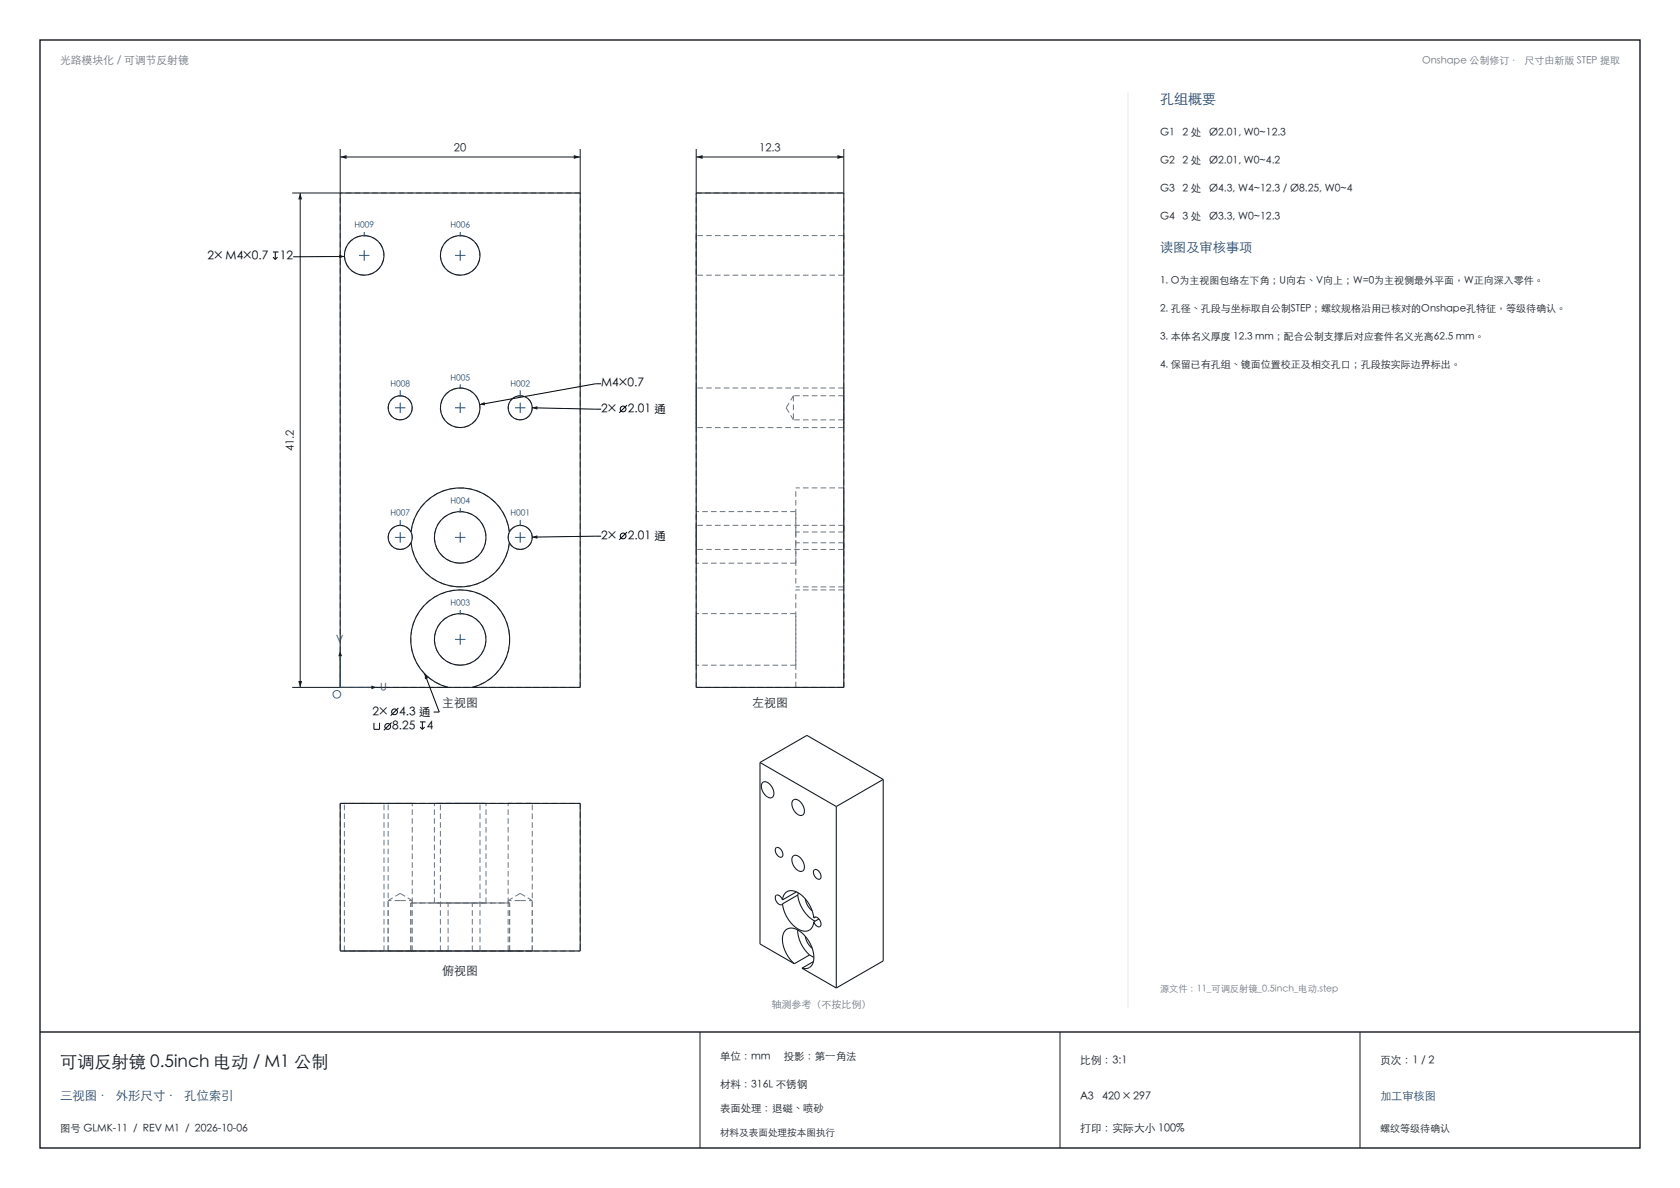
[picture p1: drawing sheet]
<svg xmlns="http://www.w3.org/2000/svg" width="420mm" height="297mm" viewBox="0 0 420 297" stroke-linecap="round" stroke-linejoin="round" font-family="sans-serif">
<path d="M10 10h400v277h-400zM10 258h400" fill="none" stroke="#141a21" stroke-width=".35"/>
<path d="M85.1 37.2v11M85.1 39.2h60M145.1 37.2v11M175 258v29M265 258v29M340 258v29" fill="none" stroke="#141a21" stroke-width=".25"/>
<g fill="none" stroke="#6b7580" stroke-width=".25" stroke-dasharray="1.4 .8" stroke-linecap="butt">
<path d="M145.1 48.2h-60M174.1 48.2h36.9M211 58.9h-36.9M91.1 68.8a5 5 0 0 1-4.5-7.1 5 5 0 0 1 8.3-.9 5 5 0 0 1-2.8 7.9l-1 .1M115.1 68.8a5 5 0 0 1-4.5-7.1 5 5 0 0 1 8.3-.9 5 5 0 0 1-2.8 7.9l-1 .1M174.1 68.8v-9.9M211 68.8v-9.9M211 68.8h-36.9M100.1 98.9a3 3 0 0 1 3 3 3 3 0 0 1-3 3.1M130.1 98.9a3 3 0 0 1 3 3 3 3 0 0 1-3 3.1M198.4 98.9v6.1M211 97h-36.9"/>
<path d="M211 98.9h-12.6M100.1 105a3 3 0 0 1-3.1-3.1 3 3 0 0 1 3.1-3M115.1 106.9a5 5 0 0 1-4.5-7.1 5 5 0 0 1 8.3-.9 5 5 0 0 1-2.8 7.9l-1 .1M130.1 105a3 3 0 0 1-3.1-3.1 3 3 0 0 1 3.1-3M174.1 106.9v-9.9M196.5 101.9l1.9-3M196.5 101.9l1.9 3.1M211 105v-6.1M211 106.9v-9.9M211 106.9h-36.9M211 105h-12.6M100.1 137.4a3 3 0 0 1-2.8-4.3 3 3 0 0 1 5-.7 3 3 0 0 1-1.4 4.9l-.8 .1"/>
<path d="M102.7 133a12.4 12.4 0 0 1 12.4-11 12.4 12.4 0 0 1 12.3 11M127.4 135.7a12.4 12.4 0 0 1-12.3 11 12.4 12.4 0 0 1-12.4-11M130.1 137.4a3 3 0 0 1-2.8-4.3 3 3 0 0 1 5-.7 3 3 0 0 1-1.4 4.9l-.8 .1M174.1 137.4v-6.1M199 133v2.7M199 133v-11M199 135.7v11M199 127.9h-24.9M211 135.7v1.7M211 137.4v-6.1M211 131.3v1.7M211 133v-11"/>
<path d="M211 135.7v11M211 137.4h-36.9M211 135.7h-12M211 133h-12M211 131.3h-36.9M211 122h-12M115.1 140.8a6.4 6.4 0 0 1-5.8-9.3 6.4 6.4 0 0 1 10.9-1.1 6.4 6.4 0 0 1-3.9 10.3l-1.2 .1M174.1 140.8v-12.9M199 140.8h-24.9M199 140.8v-12.9M199 153.4h-24.9M211 146.7h-12"/>
<path d="M211 147.5h-12M85.1 171.8h60M85.1 171.8v-123.6M112 171.8a12.4 12.4 0 0 1-7.1-19 12.4 12.4 0 0 1 20.3 0 12.4 12.4 0 0 1-7.1 19M115.1 166.3a6.4 6.4 0 0 1-5.8-9.3 6.4 6.4 0 0 1 10.9-1.1 6.4 6.4 0 0 1-3.9 10.3l-1.2 .1M145.1 171.8v-123.6M174.1 171.8h36.9M174.1 171.8v-123.6M174.1 166.3v-12.9M199 166.3h-24.9M199 166.3v-12.9M199 171.8v-24.3"/>
<path d="M211 171.8h-12M211 171.8v-24.3M211 171.8v-123.6M85.1 200.8v36.9M85.1 200.8h60M86.1 200.8h9.9M91.1 200.8h-5M96 200.8h-4.9M97 200.8h6.1M100.1 200.8h-3.1M103.1 200.8h-3M108.6 200.8h12.9"/>
<path d="M110.1 200.8h9.9M115.1 200.8h-5M115.1 200.8h-6.5M120 200.8h-4.9M121.5 200.8h-6.4M127 200.8h6.1M130.1 200.8h-3.1M133.1 200.8h-3M145.1 200.8v36.9M85.1 237.7h26.9M86.1 237.7h9.9M86.1 237.7v-36.9"/>
<path d="M91.1 237.7h-5M96 237.7h-4.9M96 237.7v-36.9M97 237.7h6.1M97 237.7h5.7M97 237.7v-36.9M97 237.7v-12.6M100.1 237.7h-3.1M100.1 225.1h3M100.1 225.1h-3.1M100.1 223.3l-3.1 1.8M100.1 223.3l3 1.8"/>
<path d="M102.7 237.7h24.7M102.7 225.7h24.7M102.7 237.7v-12M102.7 237.7h-2.6M102.7 225.7h.4M103.1 237.7h-3M103.1 225.7v-24.9M103.1 237.7v-12.6M108.6 225.7h12.9M108.6 225.7v-24.9M110.1 237.7h9.9M110.1 237.7v-36.9"/>
<path d="M112 237.7v-12M112 237.7h-9.3M112 225.7h-9.3M115.1 237.7h-5M115.1 225.7h-6.5M118.1 225.7h-6.1M118.1 237.7h27M118.1 237.7v-12M120 237.7h-4.9M120 237.7v-36.9M121.5 225.7h-6.4M121.5 225.7v-24.9"/>
<path d="M127 237.7h6.1M127 225.7v-24.9M127 237.7v-12.6M127.4 237.7h5.7M127.4 237.7v-12M127.4 225.7h-.4M127.4 237.7h-9.3M127.4 225.7h-9.3M130.1 237.7h-3.1M130.1 237.7h-2.7M130.1 225.1h3M130.1 225.1h-3.1"/>
<path d="M130.1 223.3l-3.1 1.8M130.1 223.3l3 1.8M133.1 237.7h-3M133.1 237.7v-36.9M133.1 237.7v-12.6"/>
</g>
<g fill="none" stroke="#141a21" stroke-width=".27">
<path d="M85.1 48.2h60v123.6h-60zM174.1 48.2h36.9v123.6h-36.9zM102.7 133a3 3 0 0 0-4.5-1 3 3 0 0 0 0 4.7 3 3 0 0 0 4.5-1M102.7 133a12.4 12.4 0 0 1 12.4-11 12.4 12.4 0 0 1 12.3 11M102.7 135.7a12.4 12.4 0 0 0 12.4 11 12.4 12.4 0 0 0 12.3-11M102.7 133a3 3 0 0 1 0 2.7M127.4 133a3 3 0 0 1 4.5-1 3 3 0 0 1 0 4.7 3 3 0 0 1-4.5-1M127.4 133a3 3 0 0 0 0 2.7M112 171.8a12.4 12.4 0 0 1-7.1-19 12.4 12.4 0 0 1 20.3 0 12.4 12.4 0 0 1-7.1 19M85.1 200.8h60v36.9h-60z"/>
<circle cx="91.1" cy="63.8" r="5"/>
<circle cx="115.1" cy="63.8" r="5"/>
<circle cx="100.1" cy="101.9" r="3"/>
<circle cx="115.1" cy="101.9" r="5"/>
<circle cx="130.1" cy="101.9" r="3"/>
<circle cx="115.1" cy="134.3" r="6.5"/>
<circle cx="115.1" cy="159.8" r="6.5"/>
</g>
<g fill="#141a21">
<path d="M85.1 39.2l1.6-.4v.9z"/>
<path d="M143.5 38.8l1.6 .4-1.6 .5z"/>
</g>
<path d="M73.1 48.2h12M75.1 48.2v123.6M73.1 171.8h12" fill="none" stroke="#141a21" stroke-width=".25"/>
<g fill="#141a21">
<path d="M74.6 170.2h.9l-.4 1.6z"/>
<path d="M75.1 48.2l.4 1.6h-.9z"/>
</g>
<path d="M174.1 37.2v11M174.1 39.2h36.9M211 37.2v11" fill="none" stroke="#141a21" stroke-width=".25"/>
<g fill="#141a21">
<path d="M174.1 39.2l1.6-.4v.9z"/>
<path d="M209.4 38.8l1.6 .4-1.6 .5z"/>
</g>
<path d="M85.1 162.8v9h9" fill="none" stroke="#144578" stroke-width=".25"/>
<g fill="#141a21">
<path d="M92.9 171.4l1.2 .4-1.2 .5z"/>
<path d="M85.1 162.8l.4 1.2h-.9z"/>
</g>
<g fill="none" stroke="#144578" stroke-width=".25">
<path d="M89.8 63.8h2.6M91.1 62.5v2.6M113.8 63.8h2.6M115.1 62.5v2.6M98.8 101.9h2.6M100.1 100.6v2.6M113.8 101.9h2.6M115.1 100.6v2.6M128.8 101.9h2.6M130.1 100.6v2.6M98.8 134.3h2.6M100.1 133v2.6"/>
<path d="M113.8 134.3h2.6M115.1 127v.9M115.1 133v2.6M128.8 134.3h2.6M130.1 133v2.6M113.8 159.8h2.6M115.1 158.5v2.6"/>
</g>
<circle cx="115.1" cy="127.9" r=".23" fill="#144578"/>
<path d="M115.1 96.1v.9" fill="none" stroke="#144578" stroke-width=".25"/>
<circle cx="115.1" cy="97" r=".23" fill="#144578"/>
<path d="M130.1 130v1.3" fill="none" stroke="#144578" stroke-width=".25"/>
<circle cx="130.1" cy="131.3" r=".23" fill="#144578"/>
<path d="M130.1 97.6v1.3" fill="none" stroke="#144578" stroke-width=".25"/>
<circle cx="130.1" cy="98.9" r=".23" fill="#144578"/>
<path d="M100.1 130v1.3" fill="none" stroke="#144578" stroke-width=".25"/>
<circle cx="100.1" cy="131.3" r=".23" fill="#144578"/>
<path d="M100.1 97.6v1.3" fill="none" stroke="#144578" stroke-width=".25"/>
<circle cx="100.1" cy="98.9" r=".23" fill="#144578"/>
<path d="M115.1 152.5v.9" fill="none" stroke="#144578" stroke-width=".25"/>
<circle cx="115.1" cy="153.4" r=".23" fill="#144578"/>
<path d="M115.1 58v.9" fill="none" stroke="#144578" stroke-width=".25"/>
<circle cx="115.1" cy="58.9" r=".23" fill="#144578"/>
<path d="M91.1 58v.9" fill="none" stroke="#144578" stroke-width=".25"/>
<circle cx="91.1" cy="58.9" r=".23" fill="#144578"/>
<g fill="none" stroke="#141a21" stroke-width=".27">
<path d="M190 190.6v45.4l8.6 4.9M190 190.6l19.1 11M190 190.6l11.7-6.8 19.1 11.1M190.6 195.6a1.55 1.55 0 0 1 2.2 .8 2.26 2.26 0 0 1 .2 3 2.52 2.52 0 0 1-2.6-2.4v-.8zM220.8 194.9v45.3l-11.7 6.8M220.8 194.9l-11.7 6.7M194 212a1.45 1.45 0 0 1 1.7 1.6 .65 .65 0 0 1-.4 .7 .65 .65 0 0 1-.8-.3l-.6-1-.1-.7zM198.3 200a1.55 1.55 0 0 1 2.1 .8 2.26 2.26 0 0 1 .2 3 2.52 2.52 0 0 1-2.6-2.4v-.8zM198.3 214a1.55 1.55 0 0 1 2.1 .8 2.26 2.26 0 0 1 .2 3 2.52 2.52 0 0 1-2.6-2.4v-.8zM203.5 217.5a1.45 1.45 0 0 1 1.8 1.6 .65 .65 0 0 1-.5 .8 .65 .65 0 0 1-.8-.4l-.6-1v-.7zM209.1 201.6v45.4M195.6 225a1.31 1.31 0 0 0-1.6-1.1 1.6 1.6 0 0 0 1.4 2.3l.2-.2"/>
<path d="M195.6 225a2.28 2.28 0 0 1 1.2-2.1 2.28 2.28 0 0 1 2.4 .1 8.6 8.6 0 0 1 4.2 6.5M195.6 226a8 8 0 0 0 5.3 6.8 2.21 2.21 0 0 0 2.5-2.3M199.1 223l-3.5 2M199.4 232.5a8.6 8.6 0 0 0 3 6.2M199.4 223.8a8.6 8.6 0 0 0 4.4 6.5M199.4 223.8l-3.8 2.2M199.5 223.2l-.1 .6M201.3 224.7a4.7 4.7 0 0 0 1.7 3M201.3 234.1a4.7 4.7 0 0 0 1.7 2.9M202.4 238.7l1.1 .7M202.4 238.7l-3.8 2.2M203.4 229.5a.95 .95 0 0 1 1.6 .6 .93 .93 0 0 1 .3 .9 .93 .93 0 0 1-.6 .7l-.7-.3-.6-.9"/>
<path d="M203.9 229.2l-.5 .3M204.7 229.7l-1.3 .8M198.6 240.9a7.8 7.8 0 0 1-2.7-7.6 2.5 2.5 0 0 1 4-.5 8.1 8.1 0 0 1 3.4 7.8 2.1 2.1 0 0 1-2.8 1.4M200.5 242l8.6 5M203.4 240.4l-2.9 1.6"/>
</g>
<path d="M282 23v229" fill="none" stroke="#e6edf2" stroke-width=".25"/>
<g fill="none" stroke="#000" stroke-width=".25">
<path d="M68.2 63h1.4M68.3 64.3l.5 .6M68.8 63v1.9M69.4 64.3l-.6 .6M86.1 64.1l-12.8 .1M150.3 95.9h-1.4l-29 5.2M133.1 102l17.2 .3M156.7 101.3l-1.9 1.9M150.3 134l-17.2 .3M156.7 133l-1.9 1.9M99.6 177l-1.9 1.9M106.2 168.5l3.6 9.5h-1.4"/>
<path d="M93.5 180.7v1.6h1.4v-1.6M97.9 180.7l-1.9 1.9M105 180.5h1.4M105 181.8l.6 .5M105.6 180.5v1.8M106.2 181.8l-.6 .5"/>
<circle cx="155.8" cy="102.2" r=".72"/>
<circle cx="155.8" cy="134" r=".72"/>
<circle cx="98.6" cy="178" r=".72"/>
<circle cx="96.9" cy="181.6" r=".72"/>
</g>
<path d="M84.8 63.7l1.3 .4-1.3 .4zM119.9 101.1l1.2-.6 .2 .8zM133.1 102l1.2-.4v.8zM133.1 134.3l1.2-.5v.9zM106.2 168.5l.8 1-.8 .3z" fill="#000"/>
<text font-size="4.3" fill="#141a21" x="15" y="267">可调反射镜 0.5inch 电动 / M1 公制</text>
<text font-size="3.5" fill="#144578" x="290" y="26">孔组概要</text>
<text font-size="3.3" fill="#144578" x="290" y="63">读图及审核事项</text>
<text font-size="3.1" fill="#144578" x="15" y="275">三视图 · 外形尺寸 · 孔位索引</text>
<g font-size="3">
<text x="51.9" y="65.1">2× M4×0.7</text>
<text x="70" y="65.1">12</text>
<text x="150.3" y="96.8">M4×0.7</text>
<text x="150.3" y="103.2">2×</text>
<text x="156.9" y="103.2">2.01 通</text>
<text x="150.3" y="134.9">2×</text>
<text x="156.9" y="134.9">2.01 通</text>
<text x="93.1" y="178.9">2×</text>
<text x="99.8" y="178.9">4.3 通</text>
<text x="98.1" y="182.6">8.25</text>
<text x="106.7" y="182.6">4</text>
</g>
<g font-size="3" fill="#141a21">
<text x="110.6" y="176.8">主视图</text>
<text x="188" y="176.8">左视图</text>
<text x="110.6" y="243.7">俯视图</text>
</g>
<g font-size="2.8" fill="#141a21">
<text x="113.5" y="37.9">20</text>
<text x="189.8" y="37.9">12.3</text>
<text x="73.7" y="112.8" transform="rotate(-90 73.7 112.8)">41.2</text>
</g>
<g font-size="2.8" fill="#144578">
<text x="83.1" y="174.8">O</text>
<text x="345" y="275">加工审核图</text>
</g>
<text font-size="2.7" fill="#6b7580" x="15" y="16">光路模块化 / 可调节反射镜</text>
<g font-size="2.7" fill="#141a21">
<text x="270" y="266">比例：3:1</text>
<text x="345" y="266">页次：1 / 2</text>
<text x="270" y="275">A3</text>
<text x="275.5" y="275">420 × 297</text>
<text x="270" y="283">打印：实际大小 100%</text>
</g>
<g font-size="2.6" fill="#141a21">
<text x="290" y="34">G1</text>
<text x="295.7" y="34">2 处</text>
<text x="302.3" y="34">Ø2.01, W0~12.3</text>
<text x="290" y="41">G2</text>
<text x="295.7" y="41">2 处</text>
<text x="302.3" y="41">Ø2.01, W0~4.2</text>
<text x="290" y="48">G3</text>
<text x="295.7" y="48">2 处</text>
<text x="302.3" y="48">Ø4.3, W4~12.3 / Ø8.25, W0~4</text>
<text x="290" y="55">G4</text>
<text x="295.7" y="55">3 处</text>
<text x="302.3" y="55">Ø3.3, W0~12.3</text>
<text x="180" y="265">单位：mm</text>
<text x="195.9" y="265">投影：第一角法</text>
<text x="180" y="272">材料：316L 不锈钢</text>
<text x="180" y="278">表面处理：退磁、喷砂</text>
<text x="15" y="283">图号 GLMK-11 / REV M1 / 2026-10-06</text>
</g>
<g font-size="2.6" fill="#144578">
<text x="84.1" y="160.8">V</text>
<text x="95.1" y="172.6">U</text>
</g>
<g font-size="2.5" fill="#6b7580">
<text x="355.5" y="16">Onshape 公制修订 · 尺寸由新版 STEP 提取</text>
<text x="192.9" y="252">轴测参考（不按比例）</text>
</g>
<g font-size="2.5" fill="#141a21">
<text x="290" y="71">1. O为主视图包络左下角；U向右、V向上；W=0为主视侧最外平面，W正向深入零件。</text>
<text x="290" y="78">2. 孔径、孔段与坐标取自公制STEP；螺纹规格沿用已核对的Onshape孔特征，等级待确认。</text>
<text x="290" y="85">3. 本体名义厚度 12.3 mm；配合公制支撑后对应套件名义光高62.5 mm。</text>
<text x="290" y="92">4. 保留已有孔组、镜面位置校正及相交孔口；孔段按实际边界标出。</text>
<text x="345" y="283">螺纹等级待确认</text>
</g>
<text font-size="2.4" fill="#141a21" x="180" y="284">材料及表面处理按本图执行</text>
<text font-size="2.3" fill="#6b7580" x="290" y="248">源文件：11_可调反射镜_0.5inch_电动.step</text>
<g font-size="2.1" fill="#144578">
<text x="88.6" y="57.1">H009</text>
<text x="112.6" y="57.1">H006</text>
<text x="112.6" y="95.2">H005</text>
<text x="97.6" y="96.7">H008</text>
<text x="127.6" y="96.7">H002</text>
<text x="97.6" y="129.1">H007</text>
<text x="112.6" y="126.1">H004</text>
<text x="127.6" y="129.1">H001</text>
<text x="112.6" y="151.6">H003</text>
</g>
</svg>
